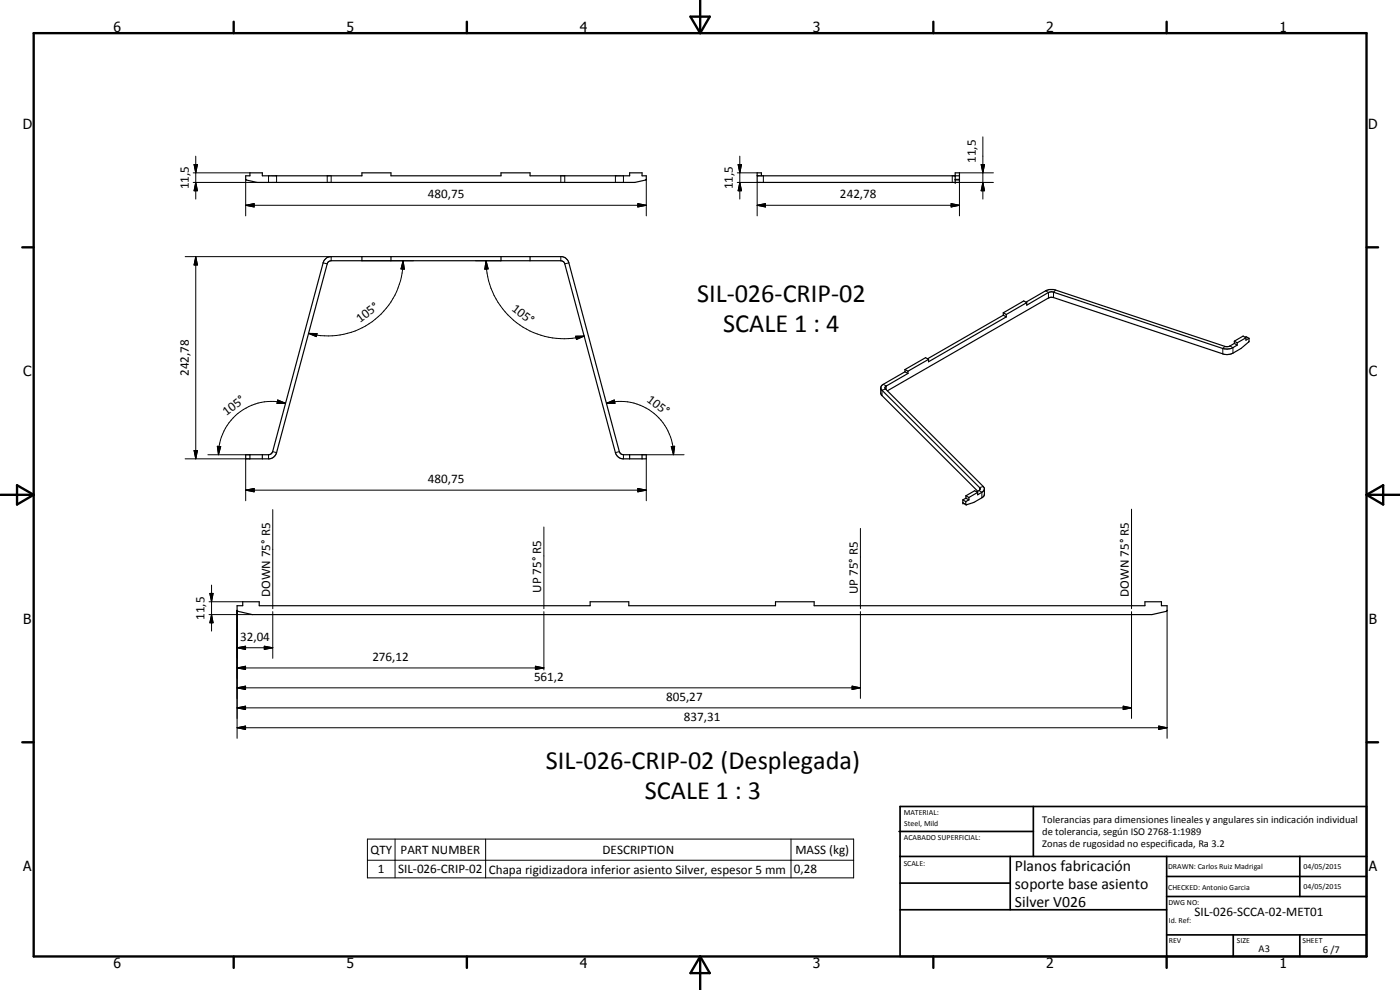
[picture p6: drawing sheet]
<svg xmlns="http://www.w3.org/2000/svg" width="420mm" height="297mm" viewBox="0 0 420 297" stroke-linecap="round" stroke-linejoin="round" font-family="sans-serif">
<g fill="none" stroke="#000" stroke-width=".35">
<path d="M73.7 52.7h1.3v-.8h3.7v.8h29.9v-.8h8.7v.8h33.1v-.8h8.7v.8h29.9v-.8h3.7v.8h1.3v1.1l-3.5 .9h-113.3l-3.3-.7zM227.2 52.7h60.7M228.5 52.7v-.8h-1.3v2.8h60.7v-2.8h-1.2v2.8M97.5 77.9l.5-.5 1-.4h69.7l1 .4 .7 .7 .3 .8 15.2 56.6 .4 .7 .8 .2h6.9v1.3h-7.2a2.6 2.6 0 0 1-2.1-1.9l-15.2-56.6-.4-.7-.8-.3h-68.9l-.8 .3-.4 .7-15.2 56.6a2.6 2.6 0 0 1-2.1 1.9h-7.2v-1.3h6.9l.8-.2 .4-.7 15.2-56.6zM108.6 77v1.2M117.3 77v1.2M150.4 77v1.2M159.1 77v1.2M301.1 93.9l.9 .5M301.1 93.9v.7M301.1 94.6l.9 .5M301.1 94.6l-22.7 13.1"/>
<path d="M302 94.4v.7M302 95.1l-23.3 13.4v-.7M307.9 90.7l6.2-3.6 .9-.2 1.5 .1 51.4 17a3.2 3.2 0 0 0 2.5-1M308.1 90.8v.8l6.6-3.8 1.2-.2 51.1 17a4.2 4.2 0 0 0 3-.3l1.3-.8M308.1 90.8l-.9-.5-6.1 3.6M308.1 90.8l-6.1 3.6M264.4 116.5l.1 .4 29.5 29.4 .1 .6-1 .7M271.6 111.5l-7 4.2-.2 .4-.1 1.9 .2 .5 28.9 28.9M271.6 110.9l.9 .5M271.6 110.9v.6M271.6 111.5l.9 .6M272.5 112.1l-6.7 3.9-.2 .6 29.5 29.4 .3 .6v1.7l-.2 .6a10.6 10.6 0 0 1-5.3 2.6v-.1"/>
<path d="M272.5 111.4v.7M278.7 107.8l-.9-.5-6.2 3.6M278.7 107.8l-6.2 3.6M370.4 102.4v.6M370.4 102.4l.9 .5M370.4 103l.9 .5M371.3 102.9v.6M373.7 101.2l.3-.2 .9 .5M373.9 101.3v.8l1-.6M373.9 101.3l-2.6 1.6M373.9 101.3l-.8-.5-2.7 1.6M374.9 101.5l-.1 1.1a11.1 11.1 0 0 1-6 3.7h-1.5l-51.1-17-.8-.1-.7 .2-48.4 27.9"/>
<path d="M75 136.4v1.3M78.7 136.4v1.3M189 136.4v1.3M192.7 136.4v1.3M289 150v.9l.9 .5M289 150l.8 .5M289.8 150.5l.1 .9M289.9 149.5l-.9 .5M289.9 148.8l.9 .5M289.9 148.8v.7M289.9 149.5l.9 .5M290.8 150l-1 .5"/>
<path d="M290.8 149.3v.7M293.4 147.7l-2.6 1.6M293.4 147.7l-.9-.5-2.6 1.6M295.4 146.8a3.1 3.1 0 0 1-2 1.7v-.8M71.2 181.7h1.6v-1.1h5v1.1h99.3v-1.1h11.6v1.1h44v-1.1h11.6v1.1h99.3v-1.1h5v1.1h1.7v1.5l-4.6 1.2h-270l-4.4-1z"/>
</g>
<g fill="none" stroke="#000" stroke-width=".3">
<path d="M58 51.9h17M58 54.7h19.2M58.2 49.4h1.1l-.6 2.5zM58.7 54.7l.6 2.5h-1.1zM58.7 46.9v12.8M73.7 53.8v11M80.6 52.7v2M83 52.7v2M98.2 52.7v2M99.4 52.7v2M168.3 52.7v2M169.5 52.7v2"/>
<path d="M184.7 52.7v2M187.1 52.7v2M194 53.8v11M221.3 51.9h5.9M221.3 54.7h5.9v10.1M221.5 49.4h1l-.5 2.5zM222 54.7l.5 2.5h-1zM222 46.9v12.8M229.1 52.7v2M285.8 52.7v2M286.7 53.8h1.2v11M286.7 54h1.2"/>
<path d="M287.9 51.9h10.2M287.9 54.7h10.2M294.5 49.4h1l-.5 2.5zM295 54.7l.5 2.5h-1zM295 41.1v18.6M55.6 77h43.8v1.2M58.7 77l.6 2.5h-1.1zM58.7 77v60.7M73.7 61.6l2.6-.5v1zM73.7 61.6h120.3M97 78.9l1.2 .3M108.6 78.2h15.6"/>
<path d="M121 78.2l.4 2.6-1.1-.1zM121 78.2a22.5 22.5 0 0 1-28.4 21.8M142.7 78.2h7.7M145.9 78.2l.6 2.5-1 .1zM145.9 78.2a23.4 23.4 0 0 0 29.4 22.6M168.3 77v1.2M170.7 78.9l-1.2 .3M191.4 61.1l2.6 .5-2.6 .5zM227.2 61.6l2.5-.5v1zM227.2 61.6h60.7M285.4 61.1l2.5 .5-2.5 .5zM313.8 87.2l.9 .6v1.6"/>
<path d="M316.8 87l-.6 .7v1.6M92.6 100l2.6 .1-.3 .9zM172.8 100.9l2.5-.1-2.3 1.1zM265.1 115.3l.9 .5v1.1M265.8 116.7l-1.1 .4v1.6M367.6 103.9l-.6 .7v1.6M369.1 103.8l.9 .5v1.7M55.6 137.7h19.4M58.2 135.2h1.1l-.6 2.5zM62.4 136.4h12.6M65.2 133.9l1 .1-.6 2.4zM73.7 137.7v12.5"/>
<path d="M80.6 136.4v1.3M81.8 135.5l1.2 .3M83.3 120l2.4 1h-2.6zM85.7 121a16 16 0 0 0-20.1 15.4M182 121l2.4-1 .2 1zM182 121a16 16 0 0 1 20.1 15.4M185.9 135.5l-1.2 .3M187.1 136.4v1.3M192.7 136.4h12.6M194 137.7v12.5M201.5 134l1-.1-.4 2.5zM73.7 147.1l2.6-.5v1z"/>
<path d="M73.7 147.1h120.3M81.9 152.9v29.7M163.2 158.1v24.5M191.4 146.6l2.6 .5-2.6 .5zM258.2 158.5v24.1M289 150.8l.8 .5M293.8 147.2l.9 .5v1.7M295.1 146l-1.1 .3v.8M339.6 152.8v29.8M63 178.1h1l-.5 2.5zM63.5 175.6v13.8M62.7 180.6h10.1"/>
<path d="M62.7 184.4h13M63.5 184.4l.5 2.5h-1zM71.2 194.4l2.5-.5v1zM71.2 194.4h10.7M71.2 183.1v38.4M79.3 193.9l2.6 .5-2.6 .5zM81.9 183.5v14M160.7 199.9l2.5 .5-2.5 .5zM163.2 183.5v17.5M258.2 183.5v26M339.6 183.5v32.1M350.3 183.1v38.4"/>
<path d="M71.2 200.4l2.5-.5v1zM71.2 206.4l2.5-.5v1zM71.2 212.4l2.5-.5v1zM71.2 218.4l2.5-.6v1.1zM71.2 200.4h92M71.2 206.4h187M71.2 212.4h268.4M71.2 218.4h279.1M255.7 205.9l2.5 .5-2.5 .5zM337.1 211.9l2.5 .5-2.5 .5zM347.8 217.8l2.5 .6-2.5 .5zM110.3 251.8h145.9v11.6h-145.9z"/>
<path d="M110.3 258.1h145.9M118.6 251.8v11.6M145.7 251.8v11.6M237.4 251.8v11.6"/>
</g>
<g fill="#000">
<circle cx="286.7" cy="54.7" r=".18"/>
<circle cx="286.7" cy="52.7" r=".18"/>
<circle cx="289" cy="150.9" r=".18"/>
</g>
<g fill="none" stroke="#000" stroke-width=".71">
<path d="M10.1 9.9h400v277.1h-400zM70.1 6.5v3.4M140.1 6.5v3.4M207.2 5h5.8l-2.9 4.9zM210.1 0v9.9M280.1 6.5v3.4M350.1 6.5v3.4M6.7 74.2h3.4M410.1 74.2h3.5M.1 148.5h10M5.1 145.6l5 2.9-5 2.9zM410.1 148.5h10"/>
<path d="M410.1 148.5l5-2.9v5.8zM6.7 222.7h3.4M410.1 222.7h3.5M70.1 287v3.4M140.1 287v3.4M210.1 287v10M210.1 287l2.9 5h-5.8zM280.1 287v3.4M350.1 287v3.4"/>
</g>
<g fill="none" stroke="#000" stroke-width=".51">
<path d="M269.8 249.5h40.3M270.1 242h140v45h-140zM270.1 257h140M303.2 257v16M310.1 242v15M350.1 257v30M390.1 257v12M270.1 265h33.1M270.1 273h80M350.1 269h60M350.1 263h60M350.1 280.5h60"/>
<path d="M370.1 280.5v6.5M390.1 280.5v6.5"/>
</g>
<g fill="#000">
<path d="M58.2 49.4h1.1l-.6 2.5zM58.7 54.7l.6 2.5h-1.1zM221.5 49.4h1l-.5 2.5zM222 54.7l.5 2.5h-1zM294.5 49.4h1l-.5 2.5zM295 54.7l.5 2.5h-1zM58.7 77l.6 2.5h-1.1zM73.7 61.6l2.6-.5v1zM191.4 61.1l2.6 .5-2.6 .5zM227.2 61.6l2.5-.5v1zM285.4 61.1l2.5 .5-2.5 .5zM121 78.2l.4 2.6-1.1-.1z"/>
<path d="M145.9 78.2l.6 2.5-1 .1zM92.6 100l2.6 .1-.3 .9zM172.8 100.9l2.5-.1-2.3 1.1zM58.2 135.2h1.1l-.6 2.5zM65.2 133.9l1 .1-.6 2.4zM83.3 120l2.4 1h-2.6zM182 121l2.4-1 .2 1zM201.5 134l1-.1-.4 2.5zM73.7 147.1l2.6-.5v1zM191.4 146.6l2.6 .5-2.6 .5zM63 178.1h1l-.5 2.5zM63.5 184.4l.5 2.5h-1z"/>
<path d="M71.2 194.4l2.5-.5v1zM71.2 200.4l2.5-.5v1zM79.3 193.9l2.6 .5-2.6 .5zM71.2 206.4l2.5-.5v1zM71.2 212.4l2.5-.5v1zM71.2 218.4l2.5-.6v1.1zM160.7 199.9l2.5 .5-2.5 .5zM255.7 205.9l2.5 .5-2.5 .5zM337.1 211.9l2.5 .5-2.5 .5zM347.8 217.8l2.5 .6-2.5 .5z"/>
</g>
<g font-size="7.9">
<text x="209.2" y="90.5">SIL-026-CRIP-02</text>
<text x="217" y="99.5">SCALE 1 : 4</text>
<text x="163.8" y="230.7">SIL-026-CRIP-02 (Desplegada)</text>
<text x="193.5" y="239.7">SCALE 1 : 3</text>
</g>
<g font-size="4.7">
<text x="304.6" y="261.2">Planos fabricación</text>
<text x="304.6" y="266.6">soporte base asiento</text>
<text x="304.6" y="272">Silver V026</text>
</g>
<g font-size="4.2">
<text x="34" y="9.6">6</text>
<text x="104" y="9.6">5</text>
<text x="174" y="9.6">4</text>
<text x="244" y="9.6">3</text>
<text x="314" y="9.6">2</text>
<text x="384" y="9.6">1</text>
<text x="6.8" y="38.7">D</text>
<text x="410.6" y="38.7">D</text>
<text x="7" y="112.9">C</text>
<text x="410.8" y="112.9">C</text>
<text x="7" y="187.1">B</text>
<text x="410.8" y="187.1">B</text>
<text x="7" y="261.4">A</text>
<text x="410.8" y="261.4">A</text>
<text x="34" y="290.4">6</text>
<text x="104" y="290.4">5</text>
<text x="174" y="290.4">4</text>
<text x="244" y="290.4">3</text>
<text x="314" y="290.4">2</text>
<text x="384" y="290.4">1</text>
</g>
<g font-size="3.9">
<text x="292.9" y="48.9" transform="rotate(-90 292.9 48.9)">11,5</text>
<text x="56.7" y="56.8" transform="rotate(-90 56.7 56.8)">11,5</text>
<text x="128.4" y="59.5">480,75</text>
<text x="220" y="56.8" transform="rotate(-90 220 56.8)">11,5</text>
<text x="252.1" y="59.5">242,78</text>
<text x="153.4" y="93" transform="rotate(37 153.4 93)">105°</text>
<text x="108.1" y="96.8" transform="rotate(-37 108.1 96.8)">105°</text>
<text x="56.7" y="112.9" transform="rotate(-90 56.7 112.9)">242,78</text>
<text x="68" y="124.8" transform="rotate(-37 68 124.8)">105°</text>
<text x="194" y="120.3" transform="rotate(37 194 120.3)">105°</text>
<text x="128.4" y="145">480,75</text>
<text x="81.1" y="179.2" transform="rotate(-90 81.1 179.2)">DOWN 75° R5</text>
<text x="162.4" y="177.9" transform="rotate(-90 162.4 177.9)">UP 75° R5</text>
<text x="257.4" y="178.3" transform="rotate(-90 257.4 178.3)">UP 75° R5</text>
<text x="338.8" y="179" transform="rotate(-90 338.8 179)">DOWN 75° R5</text>
<text x="61.4" y="186.1" transform="rotate(-90 61.4 186.1)">11,5</text>
<text x="72.1" y="192.3">32,04</text>
<text x="111.7" y="198.3">276,12</text>
<text x="160.3" y="204.3">561,2</text>
<text x="199.9" y="210.3">805,27</text>
<text x="205.3" y="216.3">837,31</text>
<text x="111.2" y="256.2">QTY</text>
<text x="120.2" y="256.2">PART NUMBER</text>
<text x="180.8" y="256.2">DESCRIPTION</text>
<text x="238.7" y="256.3">MASS (kg)</text>
<text x="113.4" y="262">1</text>
<text x="119.5" y="262">SIL-026-CRIP-02</text>
<text x="146.7" y="262.1">Chapa rigidizadora inferior asiento Silver, espesor 5 mm</text>
<text x="238.3" y="262">0,28</text>
<text x="358.5" y="275">SIL-026-SCCA-02-MET01</text>
</g>
<g font-size="3.1">
<text x="312.7" y="246.8">Tolerancias para dimensiones lineales y angulares sin indicación individual</text>
<text x="312.7" y="250.4">de tolerancia, según ISO 2768-1:1989</text>
<text x="312.7" y="254">Zonas de rugosidad no especificada, Ra 3.2</text>
<text x="377.7" y="285.6">A3</text>
<text x="397" y="285.9">6 /7</text>
</g>
<g font-size="2.4">
<text x="271.2" y="244.4">MATERIAL:</text>
<text x="271.3" y="252">ACABADO SUPERFICIAL:</text>
<text x="271.4" y="247.9">Steel, Mild</text>
<text x="271.2" y="259.7">SCALE:</text>
<text x="350.6" y="260.8">DRAWN: Carlos Ruiz Madrigal</text>
<text x="391.2" y="260.6">04/05/2015</text>
<text x="350.6" y="267">CHECKED: Antonio Garcia</text>
<text x="391.2" y="266.7">04/05/2015</text>
<text x="350.6" y="271.4">DWG NO:</text>
<text x="350.8" y="276.9">Id. Ref:</text>
<text x="350.8" y="282.8">REV</text>
<text x="371.2" y="282.9">SIZE</text>
<text x="390.9" y="282.9">SHEET</text>
</g>
</svg>
